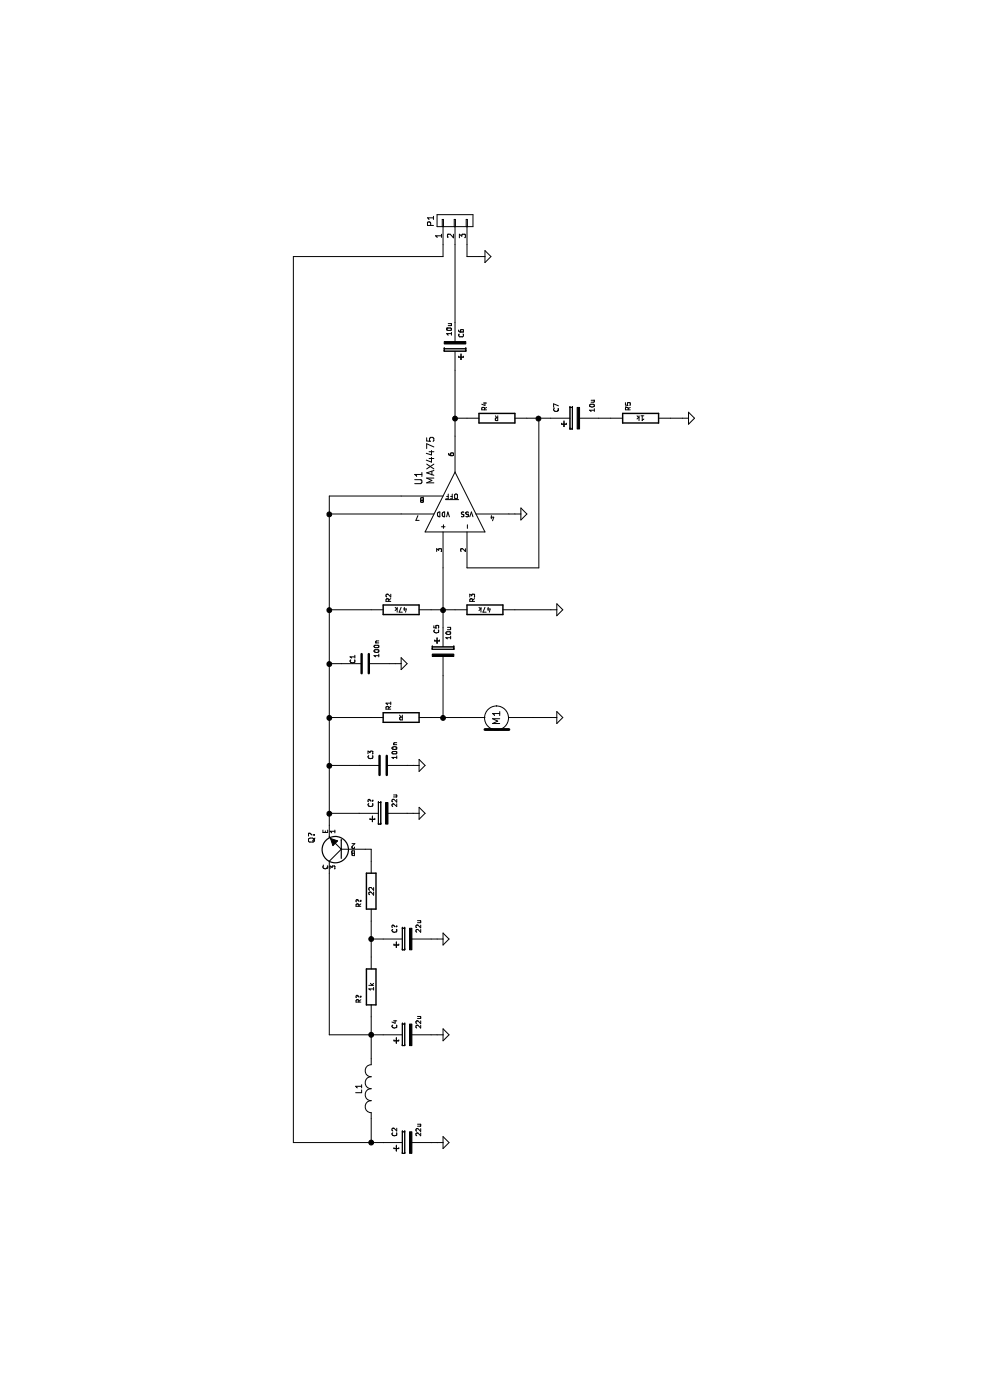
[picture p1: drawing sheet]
EESchema Schematic File Version 2
LIBS:power
LIBS:device
LIBS:transistors
LIBS:conn
LIBS:linear
LIBS:regul
LIBS:74xx
LIBS:cmos4000
LIBS:adc-dac
LIBS:memory
LIBS:xilinx
LIBS:microcontrollers
LIBS:dsp
LIBS:microchip
LIBS:analog_switches
LIBS:motorola
LIBS:texas
LIBS:intel
LIBS:audio
LIBS:interface
LIBS:digital-audio
LIBS:philips
LIBS:display
LIBS:cypress
LIBS:siliconi
LIBS:opto
LIBS:atmel
LIBS:contrib
LIBS:valves
LIBS:max4475
LIBS:mic
LIBS:marker-cache
EELAYER 25 0
EELAYER END
$Descr A4 11693 8268
encoding utf-8
Sheet 1 1
Title ""
Date ""
Rev ""
Comp ""
Comment1 ""
Comment2 ""
Comment3 ""
Comment4 ""
$EndDescr
$Comp
L MAX4475 U1
U 1 1
P 7450 3800
F 0 "U1" H 7700 4100 60  0000 C CNN
F 1 "MAX4475" H 7850 4000 60  0000 C CNN
F 2 "" H 7550 3800 60  0000 C CNN
F 3 "" H 7550 3800 60  0000 C CNN
	1    7450 3800
	1    0    0    -1  
$EndComp
$Comp
L CP2 C5
U 1 1
P 6250 3700
F 0 "C5" V 6200 3850 40  0000 L CNN
F 1 "10u" V 6300 3800 40  0000 L CNN
F 2 "" H 6288 3550 30  0000 C CNN
F 3 "" H 6250 3700 60  0000 C CNN
	1    6250 3700
	0    1    1    0   
$EndComp
$Comp
L CP2 C6
U 1 1
P 8800 3800
F 0 "C6" V 8750 3650 40  0000 L CNN
F 1 "10u" V 8850 3600 40  0000 L CNN
F 2 "" H 8838 3650 30  0000 C CNN
F 3 "" H 8800 3800 60  0000 C CNN
	1    8800 3800
	0    -1   -1   0   
$EndComp
$Comp
L CP2 C7
U 1 1
P 8200 4800
F 0 "C7" H 8250 4950 40  0000 L CNN
F 1 "10u" H 8250 4650 40  0000 L CNN
F 2 "" H 8238 4650 30  0000 C CNN
F 3 "" H 8200 4800 60  0000 C CNN
	1    8200 4800
	1    0    0    -1  
$EndComp
$Comp
L R R4
U 1 1
P 8200 4150
F 0 "R4" H 8300 4250 40  0000 C CNN
F 1 "R" V 8207 4151 40  0000 C CNN
F 2 "" V 8130 4150 30  0000 C CNN
F 3 "" H 8200 4150 30  0000 C CNN
	1    8200 4150
	1    0    0    -1  
$EndComp
$Comp
L R R5
U 1 1
P 8200 5350
F 0 "R5" H 8300 5450 40  0000 C CNN
F 1 "1k" V 8207 5351 40  0000 C CNN
F 2 "" V 8130 5350 30  0000 C CNN
F 3 "" H 8200 5350 30  0000 C CNN
	1    8200 5350
	1    0    0    -1  
$EndComp
$Comp
L GND #PWR6
U 1 1
P 7400 4300
F 0 "#PWR6" H 7400 4050 60  0001 C CNN
F 1 "GND" H 7400 4150 60  0001 C CNN
F 2 "" H 7400 4300 60  0000 C CNN
F 3 "" H 7400 4300 60  0000 C CNN
	1    7400 4300
	1    0    0    -1  
$EndComp
$Comp
L R R3
U 1 1
P 6600 4050
F 0 "R3" H 6700 4150 40  0000 C CNN
F 1 "47k" V 6607 4051 40  0000 C CNN
F 2 "" V 6530 4050 30  0000 C CNN
F 3 "" H 6600 4050 30  0000 C CNN
	1    6600 4050
	1    0    0    -1  
$EndComp
$Comp
L R R2
U 1 1
P 6600 3350
F 0 "R2" H 6700 3450 40  0000 C CNN
F 1 "47k" V 6607 3351 40  0000 C CNN
F 2 "" V 6530 3350 30  0000 C CNN
F 3 "" H 6600 3350 30  0000 C CNN
	1    6600 3350
	1    0    0    -1  
$EndComp
$Comp
L MIC M1
U 1 1
P 5700 4150
F 0 "M1" H 5700 4150 60  0000 C CNN
F 1 "MIC" H 5850 4050 60  0001 C CNN
F 2 "" H 5700 4150 60  0000 C CNN
F 3 "" H 5700 4150 60  0000 C CNN
	1    5700 4150
	1    0    0    -1  
$EndComp
$Comp
L GND #PWR7
U 1 1
P 5700 4600
F 0 "#PWR7" H 5700 4350 60  0001 C CNN
F 1 "GND" H 5700 4450 60  0001 C CNN
F 2 "" H 5700 4600 60  0000 C CNN
F 3 "" H 5700 4600 60  0000 C CNN
	1    5700 4600
	1    0    0    -1  
$EndComp
$Comp
L GND #PWR8
U 1 1
P 6600 4600
F 0 "#PWR8" H 6600 4350 60  0001 C CNN
F 1 "GND" H 6600 4450 60  0001 C CNN
F 2 "" H 6600 4600 60  0000 C CNN
F 3 "" H 6600 4600 60  0000 C CNN
	1    6600 4600
	1    0    0    -1  
$EndComp
$Comp
L R R1
U 1 1
P 5700 3350
F 0 "R1" H 5800 3450 40  0000 C CNN
F 1 "R" V 5707 3351 40  0000 C CNN
F 2 "" V 5630 3350 30  0000 C CNN
F 3 "" H 5700 3350 30  0000 C CNN
	1    5700 3350
	1    0    0    -1  
$EndComp
$Comp
L GND #PWR9
U 1 1
P 8200 5700
F 0 "#PWR9" H 8200 5450 60  0001 C CNN
F 1 "GND" H 8200 5550 60  0001 C CNN
F 2 "" H 8200 5700 60  0000 C CNN
F 3 "" H 8200 5700 60  0000 C CNN
	1    8200 5700
	1    0    0    -1  
$EndComp
Wire Wire Line
	8050 3800 8600 3800
Wire Wire Line
	8200 4400 8200 4600
Wire Wire Line
	8200 3900 8200 3800
Connection ~ 8200 3800
Wire Wire Line
	6950 3900 6950 4500
Wire Wire Line
	6950 4500 8200 4500
Connection ~ 8200 4500
Wire Wire Line
	7400 4300 7400 4250
Wire Wire Line
	6450 3700 6950 3700
Wire Wire Line
	6600 3600 6600 3800
Connection ~ 6600 3700
Wire Wire Line
	6050 3700 5700 3700
Wire Wire Line
	5700 3600 5700 3850
Wire Wire Line
	5700 4600 5700 4450
Wire Wire Line
	6600 4600 6600 4300
Connection ~ 5700 3700
Wire Wire Line
	8200 5100 8200 5000
Wire Wire Line
	8200 5700 8200 5600
$Comp
L INDUCTOR_SMALL L1
U 1 1
P 2600 3100
F 0 "L1" H 2600 3200 50  0000 C CNN
F 1 "INDUCTOR_SMALL" H 2600 3050 50  0001 C CNN
F 2 "" H 2600 3100 60  0000 C CNN
F 3 "" H 2600 3100 60  0000 C CNN
	1    2600 3100
	1    0    0    -1  
$EndComp
Wire Wire Line
	5700 2750 5700 3100
Wire Wire Line
	6600 2750 6600 3100
Connection ~ 6600 2750
$Comp
L CP2 C2
U 1 1
P 2150 3400
F 0 "C2" H 2200 3500 40  0000 L CNN
F 1 "22u" H 2200 3300 40  0000 L CNN
F 2 "" H 2188 3250 30  0000 C CNN
F 3 "" H 2150 3400 60  0000 C CNN
	1    2150 3400
	1    0    0    -1  
$EndComp
$Comp
L GND #PWR2
U 1 1
P 2150 3650
F 0 "#PWR2" H 2150 3400 60  0001 C CNN
F 1 "GND" H 2150 3500 60  0001 C CNN
F 2 "" H 2150 3650 60  0000 C CNN
F 3 "" H 2150 3650 60  0000 C CNN
	1    2150 3650
	1    0    0    -1  
$EndComp
Wire Wire Line
	2150 3650 2150 3600
$Comp
L C C3
U 1 1
P 5300 3200
F 0 "C3" H 5350 3300 40  0000 L CNN
F 1 "100n" H 5350 3100 40  0000 L CNN
F 2 "" H 5338 3050 30  0000 C CNN
F 3 "" H 5300 3200 60  0000 C CNN
	1    5300 3200
	1    0    0    -1  
$EndComp
$Comp
L GND #PWR3
U 1 1
P 5300 3450
F 0 "#PWR3" H 5300 3200 60  0001 C CNN
F 1 "GND" H 5300 3300 60  0001 C CNN
F 2 "" H 5300 3450 60  0000 C CNN
F 3 "" H 5300 3450 60  0000 C CNN
	1    5300 3450
	1    0    0    -1  
$EndComp
Wire Wire Line
	5300 3450 5300 3400
$Comp
L CP2 C4
U 1 1
P 3050 3400
F 0 "C4" H 3100 3500 40  0000 L CNN
F 1 "22u" H 3100 3300 40  0000 L CNN
F 2 "" H 3088 3250 30  0000 C CNN
F 3 "" H 3050 3400 60  0000 C CNN
	1    3050 3400
	1    0    0    -1  
$EndComp
$Comp
L GND #PWR4
U 1 1
P 3050 3650
F 0 "#PWR4" H 3050 3400 60  0001 C CNN
F 1 "GND" H 3050 3500 60  0001 C CNN
F 2 "" H 3050 3650 60  0000 C CNN
F 3 "" H 3050 3650 60  0000 C CNN
	1    3050 3650
	1    0    0    -1  
$EndComp
Wire Wire Line
	3050 3650 3050 3600
$Comp
L CONN_01X03 P1
U 1 1
P 9850 3800
F 0 "P1" H 9850 4000 50  0000 C CNN
F 1 "Cable" V 9950 3800 50  0001 C CNN
F 2 "" H 9850 3800 60  0000 C CNN
F 3 "" H 9850 3800 60  0000 C CNN
	1    9850 3800
	1    0    0    -1  
$EndComp
Wire Wire Line
	9550 3700 9650 3700
Wire Wire Line
	9650 3800 9000 3800
$Comp
L GND #PWR5
U 1 1
P 9550 4000
F 0 "#PWR5" H 9550 3750 60  0001 C CNN
F 1 "GND" H 9550 3850 60  0001 C CNN
F 2 "" H 9550 4000 60  0000 C CNN
F 3 "" H 9550 4000 60  0000 C CNN
	1    9550 4000
	1    0    0    -1  
$EndComp
Wire Wire Line
	9550 4000 9550 3900
Wire Wire Line
	9550 3900 9650 3900
$Comp
L C C1
U 1 1
P 6150 3050
F 0 "C1" H 6150 3150 40  0000 L CNN
F 1 "100n" H 6200 2950 40  0000 L CNN
F 2 "" H 6188 2900 30  0000 C CNN
F 3 "" H 6150 3050 60  0000 C CNN
	1    6150 3050
	1    0    0    -1  
$EndComp
$Comp
L GND #PWR1
U 1 1
P 6150 3300
F 0 "#PWR1" H 6150 3050 60  0001 C CNN
F 1 "GND" H 6150 3150 60  0001 C CNN
F 2 "" H 6150 3300 60  0000 C CNN
F 3 "" H 6150 3300 60  0000 C CNN
	1    6150 3300
	1    0    0    -1  
$EndComp
Wire Wire Line
	6150 3300 6150 3250
Wire Wire Line
	6150 2750 6150 2850
Connection ~ 6150 2750
$Comp
L CP2 C?
U 1 1
P 3850 3400
F 0 "C?" H 3900 3500 40  0000 L CNN
F 1 "22u" H 3900 3300 40  0000 L CNN
F 2 "" H 3888 3250 30  0000 C CNN
F 3 "" H 3850 3400 60  0000 C CNN
	1    3850 3400
	1    0    0    -1  
$EndComp
$Comp
L GND #PWR?
U 1 1
P 3850 3650
F 0 "#PWR?" H 3850 3400 60  0001 C CNN
F 1 "GND" H 3850 3500 60  0001 C CNN
F 2 "" H 3850 3650 60  0000 C CNN
F 3 "" H 3850 3650 60  0000 C CNN
	1    3850 3650
	1    0    0    -1  
$EndComp
Wire Wire Line
	3850 3650 3850 3600
$Comp
L R R?
U 1 1
P 3450 3100
F 0 "R?" V 3350 3000 40  0000 C CNN
F 1 "1k" V 3457 3101 40  0000 C CNN
F 2 "" V 3380 3100 30  0000 C CNN
F 3 "" H 3450 3100 30  0000 C CNN
	1    3450 3100
	0    1    1    0   
$EndComp
$Comp
L R R?
U 1 1
P 4250 3100
F 0 "R?" V 4150 3000 40  0000 C CNN
F 1 "22" V 4257 3101 40  0000 C CNN
F 2 "" V 4180 3100 30  0000 C CNN
F 3 "" H 4250 3100 30  0000 C CNN
	1    4250 3100
	0    1    1    0   
$EndComp
$Comp
L NPN Q?
U 1 1
P 4600 2850
F 0 "Q?" V 4850 2800 50  0000 R CNN
F 1 "NPN" V 4450 2800 50  0001 R CNN
F 2 "" H 4600 2850 60  0000 C CNN
F 3 "" H 4600 2850 60  0000 C CNN
	1    4600 2850
	0    -1   -1   0   
$EndComp
Wire Wire Line
	4500 3100 4600 3100
Wire Wire Line
	4600 3100 4600 3050
Wire Wire Line
	4000 3100 3700 3100
Wire Wire Line
	3850 3200 3850 3100
Connection ~ 3850 3100
Wire Wire Line
	3200 3100 2850 3100
Wire Wire Line
	3050 2750 3050 3200
Connection ~ 3050 3100
$Comp
L CP2 C?
U 1 1
P 4900 3200
F 0 "C?" H 4950 3300 40  0000 L CNN
F 1 "22u" H 4950 3100 40  0000 L CNN
F 2 "" H 4938 3050 30  0000 C CNN
F 3 "" H 4900 3200 60  0000 C CNN
	1    4900 3200
	1    0    0    -1  
$EndComp
$Comp
L GND #PWR?
U 1 1
P 4900 3450
F 0 "#PWR?" H 4900 3200 60  0001 C CNN
F 1 "GND" H 4900 3300 60  0001 C CNN
F 2 "" H 4900 3450 60  0000 C CNN
F 3 "" H 4900 3450 60  0000 C CNN
	1    4900 3450
	1    0    0    -1  
$EndComp
Wire Wire Line
	4900 3450 4900 3400
Wire Wire Line
	4400 2750 3050 2750
Wire Wire Line
	4800 2750 7550 2750
Wire Wire Line
	5300 2750 5300 3000
Wire Wire Line
	4900 3000 4900 2750
Connection ~ 4900 2750
Wire Wire Line
	2150 2450 2150 3200
Wire Wire Line
	2150 3100 2350 3100
Connection ~ 5300 2750
Connection ~ 5700 2750
Wire Wire Line
	7400 2750 7400 3350
Wire Wire Line
	7550 2750 7550 3350
Connection ~ 7400 2750
Wire Wire Line
	9550 3700 9550 2450
Wire Wire Line
	9550 2450 2150 2450
Connection ~ 2150 3100
$EndSCHEMATC
